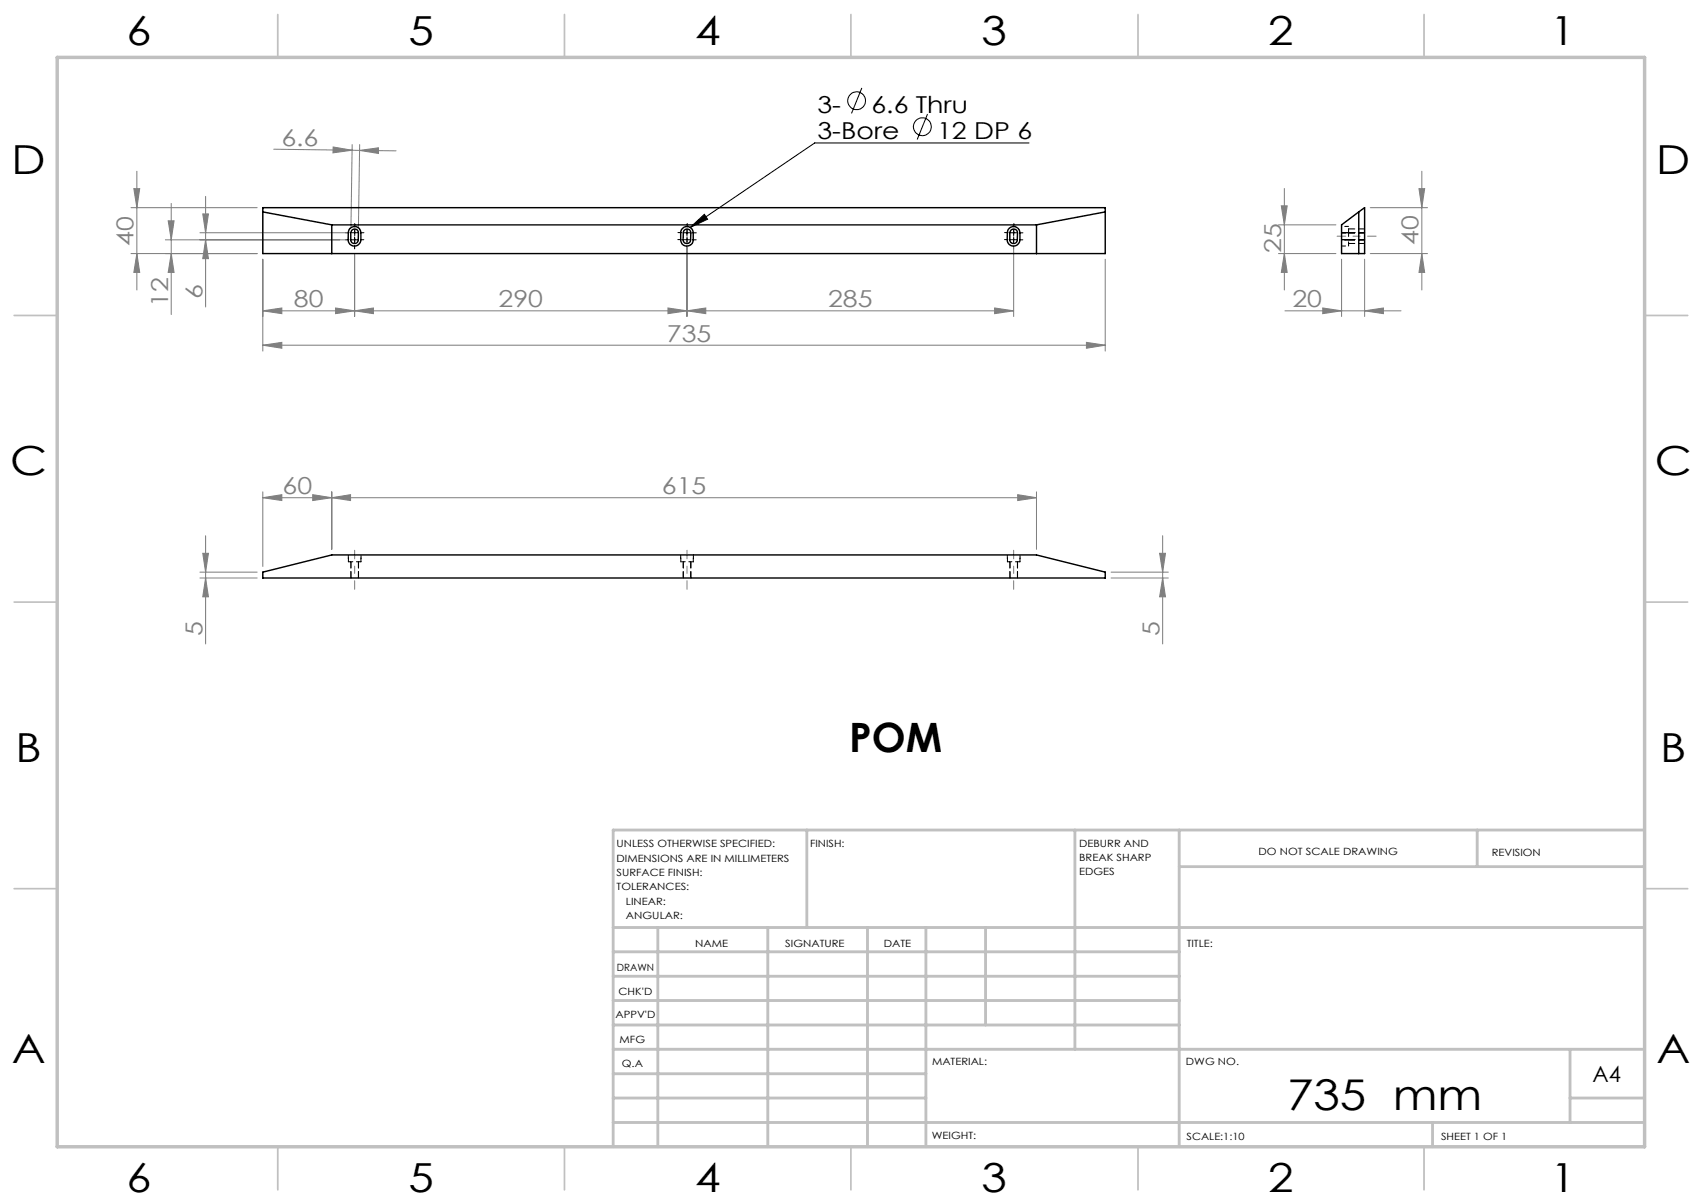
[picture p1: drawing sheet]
<svg xmlns="http://www.w3.org/2000/svg" width="297mm" height="210mm" viewBox="0 0 297 210" stroke-linecap="round" stroke-linejoin="round" font-family="sans-serif">
<g fill="none" stroke="#000" stroke-width=".18">
<path d="M150.4 15.3l-1.8 4.5M161.9 19.9l-1.8 4.4M120.4 39.7l2.5-2.3 .6 .8zM179.6 24.9h-37.4l-21.8 14.8M61.3 41.8h1.1M61.9 41.3v1M119.4 40.6h1M119.9 40.1v1M176.4 40.6h1M176.9 40.1v1"/>
<circle cx="149.5" cy="17.6" r="1.56"/>
<circle cx="161" cy="22.1" r="1.55"/>
</g>
<g fill="none" stroke="#808080" stroke-width=".18">
<path d="M22.9 36.2h22M23.4 32.9h1l-.5 3.3zM23.9 29.9v20.7M29.4 38.5h1l-.5 3.3zM29.9 35.5v19.3M35.4 37.3h1l-.5 3.3zM35.9 34.2v19.3M47.8 26l13.6 .2M58.1 25.6l3.3 .6-3.3 .5zM61.4 26.2h1.4M61.5 25.2l-.3 14.4M62.8 26.2l3.2-.4v1z"/>
<path d="M62.8 25.2l-.3 14.4M62.8 26.2l6.3 .1M223.1 39.2h10M223.6 35.9h1l-.5 3.3zM224.1 32.9v17.7M239.1 36.2h10M247.6 32.9h1l-.5 3.3zM248.1 29.9v20.7M22.9 44.2h22M23.9 44.2l.5 3.3h-1zM28.9 41.8h32M29.9 44.2l.5 3.3h-1z"/>
<path d="M34.9 40.6h26M35.9 41.8l.5 3.3h-1zM45.9 54.2l3.3-.5v1zM45.9 45.2v16M45.9 54.2h131M58.6 53.7l3.3 .5-3.3 .5zM61.9 54.2l3.3-.5v1zM61.9 44.4v10.8M116.6 53.7l3.3 .5-3.3 .5zM119.9 54.2l3.3-.5v1zM119.9 42.8v12.4M173.6 53.7l3.3 .5-3.3 .5z"/>
<path d="M176.9 42.8v12.4M189.6 59.7l3.3 .5-3.3 .5zM192.9 45.2v16M223.1 44.2h10M224.1 44.2l.5 3.3h-1zM224.2 54.2h20.3M230.8 53.7l3.3 .5-3.3 .5zM234.1 45.2v10M238.1 54.2l3.3-.5v1zM238.1 45.2v10M239.1 44.2h10M248.1 44.2l.5 3.3h-1z"/>
<path d="M45.9 60.2l3.3-.5v1zM45.9 60.2h147M34.9 99.8h10M35.4 96.5h1l-.5 3.3zM35.9 93.4v18.9M45.9 86.8l3.3-.5v1zM45.9 85.8v13M45.9 86.8h135M54.6 86.3l3.3 .5-3.3 .5zM57.9 86.8l3.3-.5v1zM57.9 85.8v10M177.6 86.3l3.3 .5-3.3 .5z"/>
<path d="M180.9 85.8v10M193.9 99.8h10M202.4 96.5h1l-.5 3.3zM202.9 93.4v18.9M34.9 100.8h10M35.9 100.8l.5 3.3h-1zM193.9 100.8h10M202.9 100.8l.5 3.3h-1z"/>
</g>
<g fill="none" stroke="#000" stroke-width=".18" stroke-dasharray="15.2 1.3 1.3 1.3">
<path d="M61.9 39.6v-.6M119.9 39.6v-.6M176.9 39.6v-.6M60.9 41.8h-.6M60.9 40.6h-.6M61.9 40.8v-.6M61.9 42.8v.6M61.9 40.6v-.5M61.9 40.6h-.5M61.9 40.6v.5M61.9 40.6h.5M61.9 41.6v.6"/>
<path d="M62.9 41.8h.6M62.9 40.6h.6M118.9 41.8h-.6M118.9 40.6h-.6M119.9 42.8v.6M119.9 41.8v.5M119.9 41.8h.5M119.9 41.8v-.5M119.9 41.8h-.5M119.9 41.6v.6M119.9 40.8v-.6M120.9 41.8h.6"/>
<path d="M120.9 40.6h.6M175.9 41.8h-.6M175.9 40.6h-.6M176.9 42.8v.6M176.9 41.8v.5M176.9 41.8h.5M176.9 41.8v-.5M176.9 41.8h-.5M176.9 41.6v.6M176.9 40.8v-.6M177.9 41.8h.6M177.9 40.6h.6"/>
</g>
<path d="M240.1 41.2h-6.8M61.9 102.8v-6.8M119.9 102.8v-6.8M176.9 102.8v-6.8" fill="none" stroke="#808080" stroke-width=".18" stroke-dasharray="15.2 1.3 1.3 1.3" stroke-dashoffset="13.7"/>
<path d="M287 55h7.5M287 144.8v55.2h-187.2" fill="none" stroke="#c0c0c0" stroke-width=".18"/>
<g fill="none" stroke="#c0c0c0" stroke-width=".5">
<path d="M140.8 144.8v17M187.6 144.8v38.2M205.8 144.8v55.2M205.8 151.2h81.2M257.8 144.8v6.4M287 144.8h-180v55.2M107 161.8h180M107 178.8h98.8M107 174.5h98.8M107 170.3h98.8M107 166h98.8M114.8 161.8v38.2"/>
<path d="M134 161.8v38.2M151.4 161.8v38.2M161.6 161.8v38.2M172 161.8v17M107 195.8h180M107 191.5h54.6M107 187.3h54.6M107 183h180M250 195.8v4.2M274 191.5h13M274 183v12.8"/>
</g>
<g fill="none" stroke="#c0c0c0" stroke-width=".3">
<path d="M48.5 2.5v7.5M98.5 2.5v7.5M148.5 2.5v7.5M198.6 2.5v7.5M248.5 2.5v7.5M2.5 55h7.5M287 55h7.5M2.5 105h7.5M287 105h7.5M2.5 155h7.5M287 155h7.5M48.5 200v7.5"/>
<path d="M98.5 200v7.5M148.5 200v7.5M198.6 200v7.5M248.5 200v7.5"/>
</g>
<path d="M10 10h277v190h-277z" fill="none" stroke="#c0c0c0" stroke-width=".6"/>
<path d="M120.4 39.7l2.5-2.3 .6 .8z" fill="#000"/>
<g fill="#808080">
<path d="M45.9 54.2l3.3-.5v1zM58.6 53.7l3.3 .5-3.3 .5zM61.9 54.2l3.3-.5v1zM116.6 53.7l3.3 .5-3.3 .5zM119.9 54.2l3.3-.5v1zM173.6 53.7l3.3 .5-3.3 .5zM45.9 60.2l3.3-.5v1zM189.6 59.7l3.3 .5-3.3 .5zM230.8 53.7l3.3 .5-3.3 .5zM238.1 54.2l3.3-.5v1zM45.9 86.8l3.3-.5v1zM54.6 86.3l3.3 .5-3.3 .5zM57.9 86.8l3.3-.5v1zM177.6 86.3l3.3 .5-3.3 .5z"/>
<path d="M29.9 44.2l.5 3.3h-1zM29.4 38.5h1l-.5 3.3zM35.9 41.8l.5 3.3h-1zM35.4 37.3h1l-.5 3.3zM224.1 44.2l.5 3.3h-1zM223.6 35.9h1l-.5 3.3zM35.9 100.8l.5 3.3h-1zM35.4 96.5h1l-.5 3.3zM202.9 100.8l.5 3.3h-1zM202.4 96.5h1l-.5 3.3z"/>
<path d="M23.4 32.9h1l-.5 3.3zM23.9 44.2l.5 3.3h-1zM247.6 32.9h1l-.5 3.3zM248.1 44.2l.5 3.3h-1z"/>
<path d="M58.1 25.6l3.3 .6-3.3 .5zM62.8 26.2l3.2-.4v1z"/>
</g>
<g fill="none" stroke="#000" stroke-width=".25">
<path d="M45.9 36.2h147v8h-147zM45.9 37l12 2.2M57.9 39.2h123M57.9 39.2v5M61.1 39.8a1.09 1.09 0 0 1 1.2-.2 1.09 1.09 0 0 1 .7 1v1.2a1.11 1.11 0 0 1-1.2 1.1 1.11 1.11 0 0 1-1.1-1.1 2.21 2.21 0 0 1 .4-2zM119.1 39.8a1.07 1.07 0 0 1 1.2-.2 1.07 1.07 0 0 1 .7 1 2.1 2.1 0 0 1-.4 2 1.09 1.09 0 0 1-1.2 .2 1.09 1.09 0 0 1-.6-1v-1.5zM176.1 39.8a1.1 1.1 0 0 1 1.2-.2 1.1 1.1 0 0 1 .7 1v1.2a1.11 1.11 0 0 1-1.2 1.1 1.11 1.11 0 0 1-1-1.1 2.21 2.21 0 0 1 .3-2zM180.9 39.2v5M192.9 37l-12 2.2M234.1 39.2l4-3v8h-4zM237.1 37v7.2M61.4 40.2a.67 .67 0 0 1 .7-.2 .67 .67 0 0 1 .4 .6v1.2a.65 .65 0 0 1-.6 .7 .65 .65 0 0 1-.7-.7v-1.2z"/>
<path d="M119.4 40.2a.67 .67 0 0 1 .7-.2 .67 .67 0 0 1 .4 .6v1.2a.65 .65 0 0 1-.6 .7 .65 .65 0 0 1-.7-.7v-1.2zM176.4 40.2a.67 .67 0 0 1 .7-.2 .67 .67 0 0 1 .5 .6l-.1 1.2a.65 .65 0 0 1-.6 .7 .65 .65 0 0 1-.7-.7v-1.2zM45.9 99.8l12-3h123l12 3v1h-147z"/>
</g>
<g fill="none" stroke="#000" stroke-width=".18" stroke-dasharray="1.3 .6" stroke-dashoffset=".6">
<path d="M235.3 39.5h-1.2M234.1 40.6h1.2M234.1 41.8h1.2M234.1 42.9h1.2M235.3 40.6h-1.2M235.3 40.6v-1.1M235.3 40.6v1.2M235.3 41.8h-1.2M60.8 96.8v1.2M60.8 98v-1.2M63 98v-1.2M63 96.8v1.2"/>
<path d="M118.8 96.8v1.2M118.8 98v-1.2M121 98v-1.2M121 96.8v1.2M175.8 96.8v1.2M175.8 98v-1.2M178 98v-1.2M178 96.8v1.2"/>
</g>
<path d="M235.3 42.9v-1.1M60.8 98h2.2M118.8 98h2.2M175.8 98h2.2" fill="none" stroke="#000" stroke-width=".18" stroke-dasharray="1.3 .6" stroke-dashoffset=".5"/>
<g fill="none" stroke="#000" stroke-width=".18" stroke-dasharray="1.3 .6" stroke-dashoffset=".2">
<path d="M238.1 39.9h-2.8M235.3 40.6h2.8M235.3 41.8h2.8M235.3 42.5h2.8M238.1 40.6h-2.8M238.1 41.8h-2.8M61.2 98v2.8M62.6 98v2.8M119.2 98v2.8M120.6 98v2.8M176.2 98v2.8M177.6 98v2.8"/>
<path d="M61.2 100.8v-2.8M62.5 100.8v-2.8M119.2 100.8v-2.8M120.5 100.8v-2.8M176.2 100.8v-2.8M177.5 100.8v-2.8"/>
</g>
<path d="M63 98h.1M121 98h.1M178 98h.1" fill="none" stroke="#000" stroke-width=".18" stroke-dasharray="1.3 .6"/>
<text font-size="7.4" x="224.6" y="193.5">735 mm</text>
<text font-size="7.1" x="148.2" y="131.2">POM</text>
<g font-size="7">
<text x="22.1" y="7.9">6</text>
<text x="71.3" y="7.9">5</text>
<text x="121.3" y="7.9">4</text>
<text x="171.3" y="7.9">3</text>
<text x="221.3" y="7.9">2</text>
<text x="270.5" y="7.9">1</text>
<text x="2" y="30.4">D</text>
<text x="289" y="30.4">D</text>
<text x="1.8" y="82.9">C</text>
<text x="288.7" y="82.9">C</text>
<text x="2.7" y="132.9">B</text>
<text x="289.7" y="132.9">B</text>
<text x="2" y="185.4">A</text>
<text x="289" y="185.4">A</text>
<text x="22.1" y="207.9">6</text>
<text x="71.3" y="207.9">5</text>
<text x="121.3" y="207.9">4</text>
<text x="171.3" y="207.9">3</text>
<text x="221.3" y="207.9">2</text>
<text x="270.5" y="207.9">1</text>
</g>
<g font-size="4.1">
<text x="142.7" y="19.8">3-</text>
<text x="152.1" y="19.8">6.6 Thru</text>
<text x="142.7" y="24.3">3-Bore</text>
<text x="163.5" y="24.3">12 DP 6</text>
</g>
<g font-size="4.1" fill="#808080">
<text x="49.1" y="25.4" transform="rotate(1 49.1 25.4)">6.6</text>
<text x="23.3" y="42.9" transform="rotate(-90 23.3 42.9)">40</text>
<text x="223.6" y="44" transform="rotate(-90 223.6 44)">25</text>
<text x="247.6" y="42.8" transform="rotate(-90 247.6 42.8)">40</text>
<text x="29.3" y="53.5" transform="rotate(-90 29.3 53.5)">12</text>
<text x="35.3" y="52.2" transform="rotate(-90 35.3 52.2)">6</text>
<text x="51.3" y="53.6">80</text>
<text x="87" y="53.6">290</text>
<text x="144.5" y="53.6">285</text>
<text x="225.5" y="53.6">20</text>
<text x="116.4" y="59.6">735</text>
<text x="49.3" y="86.2">60</text>
<text x="115.5" y="86.2">615</text>
<text x="35.3" y="111" transform="rotate(-90 35.3 111)">5</text>
<text x="202.3" y="111" transform="rotate(-90 202.3 111)">5</text>
</g>
<text font-size="3.9" x="277.9" y="188.8">A4</text>
<g font-size="1.7">
<text x="107.6" y="147.8">UNLESS OTHERWISE SPECIFIED:</text>
<text x="141.4" y="147.8">FINISH:</text>
<text x="188.3" y="147.7">DEBURR AND</text>
<text x="219.6" y="149.2">DO NOT SCALE DRAWING</text>
<text x="260.3" y="149.4">REVISION</text>
<text x="107.6" y="150.3">DIMENSIONS ARE IN MILLIMETERS</text>
<text x="107.6" y="152.8">SURFACE FINISH:</text>
<text x="107.6" y="155.3">TOLERANCES:</text>
<text x="188.3" y="150.2">BREAK SHARP</text>
<text x="188.3" y="152.7">EDGES</text>
<text x="109.2" y="157.8">LINEAR:</text>
<text x="109.2" y="160.3">ANGULAR:</text>
<text x="121.3" y="165.2">NAME</text>
<text x="137" y="165.1">SIGNATURE</text>
<text x="154.2" y="165.1">DATE</text>
<text x="207.1" y="165.1">TITLE:</text>
<text x="107.6" y="169.3">DRAWN</text>
<text x="107.9" y="173.5">CHK'D</text>
<text x="107.4" y="177.6">APPV'D</text>
<text x="108.1" y="182">MFG</text>
<text x="162.6" y="185.7">MATERIAL:</text>
<text x="207" y="185.7">DWG NO.</text>
<text x="108.5" y="186.2">Q.A</text>
<text x="162.6" y="198.7">WEIGHT:</text>
<text x="207.1" y="198.8">SCALE:1:10</text>
<text x="251.5" y="198.8">SHEET 1 OF 1</text>
</g>
</svg>
